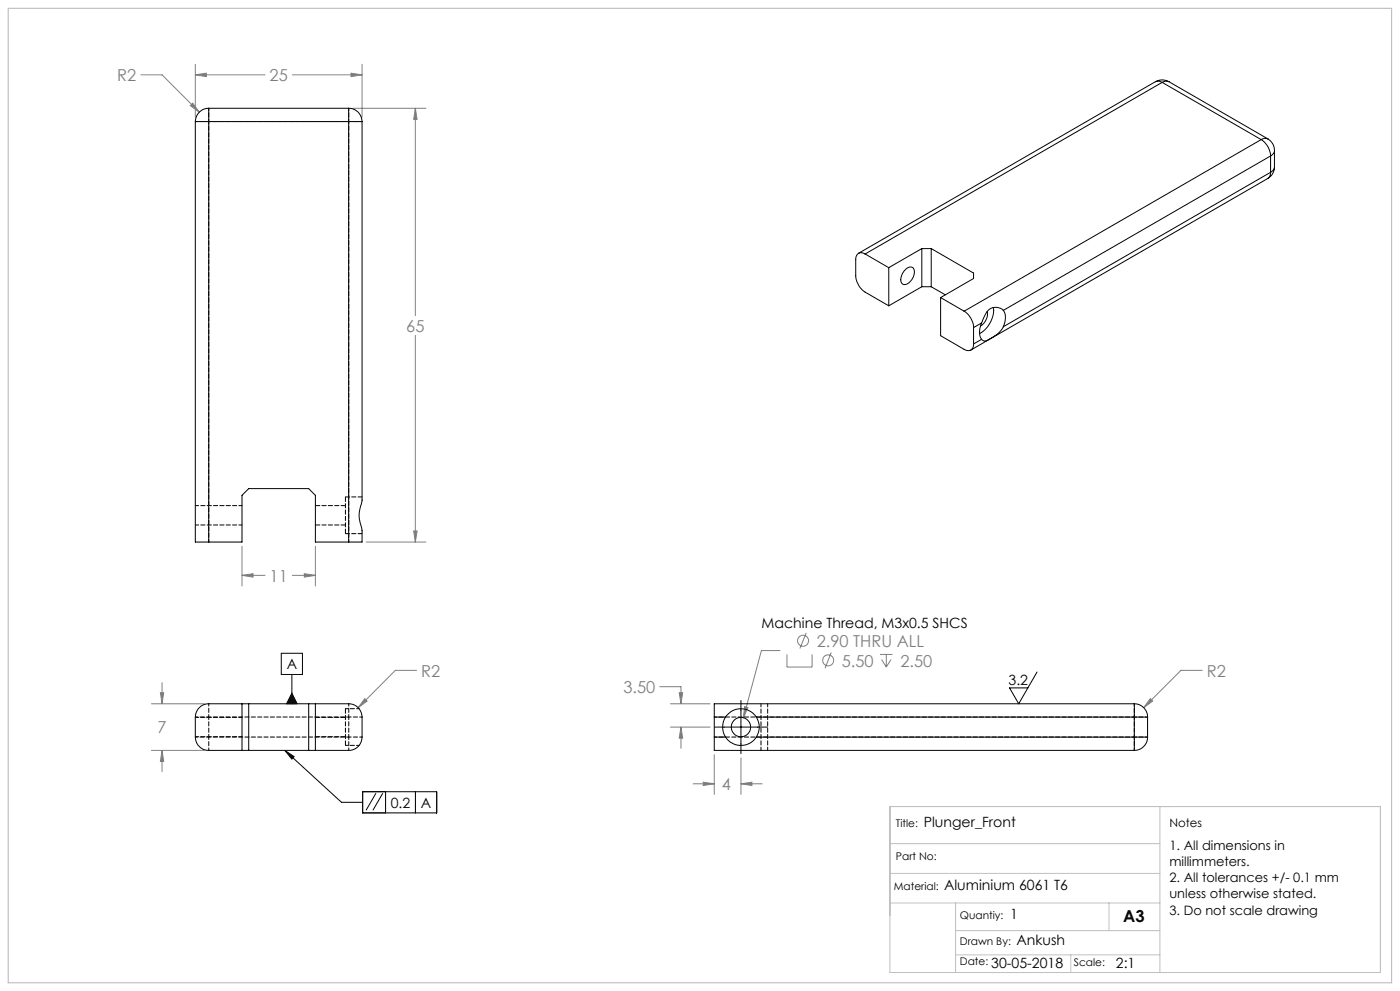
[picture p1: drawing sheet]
<svg xmlns="http://www.w3.org/2000/svg" width="420mm" height="297mm" viewBox="0 0 420 297" stroke-linecap="round" stroke-linejoin="round" font-family="sans-serif">
<g fill="none" stroke="#000" stroke-width=".3">
<path d="M84.4 195.8h6.3v6.3h-6.3zM87.6 202.1v8.8M87.6 207.7l1.5 3.2h-3.1zM214.3 217.9h16M222.3 209.9v16M311.1 201.4l-5.5 9.5-2.7-4.7h5.5M85.4 224.9l17 15.5h6.4M85.4 224.9l2.8 1.9-.6 .7zM108.8 237.3h22.2v6.3h-22.2zM112.8 237.7l-3 5.1M114.8 237.7l-2.9 5.1M115.7 237.3v6.3"/>
<path d="M124.6 237.3v6.3"/>
</g>
<g fill="none" stroke="#808080" stroke-width=".3">
<path d="M58.6 19.3v15.9M108.6 19.3v15.9M42.3 22.4h6.3l11.2 11.2M57.1 31.6l.7-.7 2 2.7zM58.6 22.4h20.9M58.6 22.4l3.3-.5v1.1zM87.7 22.4h20.9M105.3 21.9l3.3 .5-3.3 .6zM105.9 32.5h21.9M124.6 32.5l.5 3.3h-1zM124.6 32.5v62.1M124.6 100.5v62"/>
<path d="M124.1 159.1h1l-.5 3.4zM72.6 163.7v11.9M72.6 172.4h6.9M72.6 172.4l3.3-.5v1.1zM87.7 172.4h6.9M91.3 171.9l3.3 .5-3.3 .6zM94.6 163.7v11.9M109.9 162.5h17.9M234 195h-5.6l-5.4 20.1M236.1 196.1v3.8h7.5v-3.8M241.9 189.7l-1.9 4.7M249.4 195.5l-1.9 4.8"/>
<path d="M264 196.1h3.8M264.5 197.7l1.4 2.2M265.9 196.1v3.8M267.3 197.7l-1.4 2.2M45.4 210.9h15.9M48.1 207.6h1l-.5 3.3zM48.6 204.6v6.3M109.4 209.4l.7 .7-2.6 2zM125 200.9h-6.4l-11.1 11.2M197.9 205.8h6.4v5.1M201.1 210.9h11.9M201.1 217.9h11.9"/>
<path d="M203.8 207.6h1l-.5 3.3zM204.3 217.9l.5 3.3h-1zM204.3 217.9v6.4M223.4 211.8l1 .3-1.4 3zM345.1 209.4l.7 .7-2.7 2zM360.6 200.9h-6.3l-11.2 11.2M45.4 224.9h15.9M48.6 224.9v6.3M48.6 224.9l.5 3.3h-1zM207.9 234.9h6.4M211 234.4l3.3 .5-3.3 .5zM214.3 226.2v11.9"/>
<path d="M222.3 234.9l3.3-.5v1zM222.3 227.2v10.9M222.3 234.9h6.3"/>
<circle cx="240.9" cy="192" r="1.65"/>
<circle cx="248.4" cy="197.9" r="1.65"/>
</g>
<path d="M267 252.8h81M267 241.7h147.1v49.8h-147.1zM348 241.7v49.8M267 261.8h81M267 270.6h81M286.7 270.6v20.9M286.7 278.9h61.3M332.7 270.6v8.3M286.7 286.2h61.3M321.2 286.2v5.3" fill="none" stroke="#c0c0c0" stroke-width=".3"/>
<path d="M2.5 2.5h415v292h-415z" fill="none" stroke="#c0c0c0" stroke-width=".35"/>
<path d="M85.4 224.9l2.8 1.9-.6 .7zM87.6 207.7l1.5 3.2h-3.1z" fill="#000"/>
<path d="M48.1 207.6h1l-.5 3.3zM48.6 224.9l.5 3.3h-1zM109.4 209.4l-1.9 2.7 2.6-2zM124.6 32.5l.5 3.3h-1zM124.1 159.1h1l-.5 3.4zM105.3 21.9l3.3 .5-3.3 .6zM58.6 22.4l3.3-.5v1.1zM72.6 172.4l3.3-.5v1.1zM91.3 171.9l3.3 .5-3.3 .6zM57.1 31.6l2.7 2-2-2.7zM345.1 209.4l-2 2.7 2.7-2zM222.3 234.9l3.3-.5v1zM211 234.4l3.3 .5-3.3 .5zM204.3 217.9l.5 3.3h-1zM203.8 207.6h1l-.5 3.3zM223.4 211.8l-.4 3.3 1.4-3z" fill="#808080"/>
<g fill="none" stroke="#000" stroke-width=".3">
<path d="M58.6 36.4h4M58.6 36.4v126.1h4M62.6 32.5a4 4 0 0 0-4 3.9M62.6 32.5v3.9M62.6 36.4h42M62.6 32.5h42M62.6 36.4v126.1M104.6 32.5a4 4 0 0 1 4 3.9M104.6 36.4h4M104.6 32.5v3.9M104.6 36.4v126.1M108.6 36.4v113.5a12.8 12.8 0 0 0-.3 7.5l.3 1.7v3.4h-4"/>
<path d="M346.6 24.5a4.1 4.1 0 0 1 4.1 0M346.6 24.5l1.2-.2 .9 .4M346.6 24.5l-89 51.4M348.7 24.7l-89.2 51.4M348.7 24.7l29.7 17.1M350.7 24.5l-1.2-.2-.8 .4M350.7 24.5l29.7 17.1M378.4 41.8a6.2 6.2 0 0 1 2.8 4.9M378.4 41.8l-89.2 51.5M380.4 41.6a4.1 4.1 0 0 1 1.9 3.5M380.4 41.6l-1.2-.1-.8 .3M380.4 53.5l-89.1 51.4"/>
<path d="M381.2 51.6l-.2 1-.6 .9M381.2 46.7l-80.2 46.3M381.2 51.6l-80.2 46.3M381.2 46.7v4.9M382.3 50a4.1 4.1 0 0 1-1.9 3.5M382.3 45.1l-.1 .7-1 .9M382.3 50l-.1 .7-1 .9M382.3 45.1v4.9M259.5 76.1a1.72 1.72 0 0 0-2-.2 1.72 1.72 0 0 0-.8 1.8v5a6.4 6.4 0 0 0 2.8 4.9l7.1 4M259.5 76.1l7.1 4.1M276.5 74.5h2.9M276.5 74.5l-9.9 5.7"/>
<path d="M276.5 74.5v11.4M279.4 74.5l12.7 7.3v1.7l-9.9 5.7M279.4 74.5v11.4M266.6 80.2v11.4M271.4 81.1a1.62 1.62 0 0 1 2.8-.4 3.7 3.7 0 0 1-3.2 4.6 2.02 2.02 0 0 1-.5-2.9zM276.5 85.9l-9.9 5.7M276.5 85.9h2.9M279.4 85.9l4.2 2.5M282.2 89.2v11.4l7 4.1a1.71 1.71 0 0 0 2 .2 1.71 1.71 0 0 0 .9-1.8M282.2 89.2l7 4.1M289.2 93.3a6.2 6.2 0 0 1 2.9 4.9M292.1 98.2v4.9"/>
<path d="M294.5 96.8a5.2 5.2 0 0 0 0 4.9M294.5 96.8l-2.4 1.4M296.1 93.4a4.1 4.1 0 0 1-2 4.3M298 92.2a8.1 8.1 0 0 1-4.1 7.8M301 93a3.4 3.4 0 0 0-5.6 1.6l-.9 2.2M301 97.9a10.4 10.4 0 0 1-5.6 4.3l-.9-.5M301 93a5 5 0 0 1 0 4.9M294.5 101.7l-2.4 1.4M62.6 162.5h10v-14.1l2-2h18l2 2v14.1h10M59.8 212.1l1-.8 1.8-.4h42a4 4 0 0 1 4 4v6a4 4 0 0 1-4 4h-42a4 4 0 0 1-4-4l.1-6.6 .4-1.2zM72.6 210.9v14M74.6 210.9v14"/>
<path d="M92.6 210.9v14M94.6 210.9v14M214.3 214.9h3.4M214.3 214.9v6M217.7 214.9a5.5 5.5 0 0 1 9.2 0M217.7 214.9a5.5 5.5 0 0 0 0 6M226.9 214.9a5.5 5.5 0 0 1 0 6M226.9 214.9h113.4M340.3 214.9h4M340.3 210.9v4M340.3 210.9a4 4 0 0 1 4 4M340.3 210.9h-126v4"/>
<path d="M340.3 214.9v6M344.3 214.9v6M214.3 220.9v4h126M214.3 220.9h3.4M217.7 220.9a5.5 5.5 0 0 0 9.2 0M226.9 220.9h113.4M340.3 220.9h4M340.3 220.9v4M344.3 220.9a4 4 0 0 1-4 4"/>
<circle cx="222.3" cy="217.9" r="2.91"/>
</g>
<path d="M94.6 157.3h9M103.6 148.9v11M103.6 151.5h-9M103.6 212.4v11M103.6 215h-9M94.6 220.8h9" fill="none" stroke="#000" stroke-width=".3" stroke-dasharray="1.3 .6" stroke-dashoffset="-.1"/>
<g fill="none" stroke="#000" stroke-width=".3" stroke-dasharray="1.3 .6" stroke-dashoffset=".5">
<path d="M58.6 36.4h4M62.6 32.4v4M104.6 36.4h4M104.6 36.4v126M104.6 32.4v4M62.6 162.4v-126M58.6 214.9h4M62.6 210.9v4M104.6 214.9h4M104.6 210.9v4M104.6 214.9v6M107.8 212.4h-4.2"/>
<path d="M214.3 214.9h126M340.3 214.9h4M340.3 210.9v4M340.3 214.9v6M58.6 220.9h4M62.6 220.9v4M62.6 220.9v-6M103.6 223.4h4.2M104.6 220.9h4M104.6 220.9v4M340.3 220.9h4M340.3 220.9v4"/>
<path d="M340.3 220.9h-126"/>
</g>
<path d="M62.6 36.4h42M62.6 214.9h42M104.6 220.9h-42" fill="none" stroke="#000" stroke-width=".3" stroke-dasharray="1.3 .6" stroke-dashoffset=".6"/>
<path d="M58.6 157.3h14M72.6 151.5h-14M72.6 215h-14M228.3 210.9v14M58.6 220.8h14M230.3 224.9v-14" fill="none" stroke="#000" stroke-width=".3" stroke-dasharray="1.3 .6" stroke-dashoffset=".3"/>
<path d="M103.6 159.9h5M108.6 148.9h-5" fill="none" stroke="#000" stroke-width=".3" stroke-dasharray="1.3 .6"/>
<g font-size="4.9" fill="#808080">
<text x="35.2" y="24.3">R2</text>
<text x="80.9" y="24.3">25</text>
<text x="121.9" y="99.4">65</text>
<text x="80.9" y="174.3">11</text>
<text x="245" y="193.9">2.90 THRU ALL</text>
<text x="126.3" y="202.8">R2</text>
<text x="252.6" y="199.8">5.50</text>
<text x="270.2" y="199.8">2.50</text>
<text x="362" y="202.8">R2</text>
<text x="187" y="207.7">3.50</text>
<text x="47.3" y="219.8">7</text>
<text x="216.5" y="236.8">4</text>
</g>
<text font-size="4.9" x="337" y="276.5">A3</text>
<g font-size="4.2">
<text x="228.5" y="188.1">Machine Thread, M3x0.5 SHCS</text>
<text x="86" y="200.5">A</text>
<text x="302.6" y="205.2">3.2</text>
<text x="117.2" y="242">0.2</text>
<text x="126.3" y="242">A</text>
<text x="277.1" y="247.9">Plunger_Front</text>
<text x="283.2" y="266.8">Aluminium 6061 T6</text>
<text x="303" y="275.3">1</text>
<text x="304.9" y="283.2">Ankush</text>
<text x="297.4" y="290.2">30-05-2018</text>
<text x="334.8" y="290.2">2:1</text>
</g>
<g font-size="3.9">
<text x="350.8" y="254.6">1. All dimensions in</text>
<text x="350.8" y="259.5">millimmeters.</text>
<text x="350.8" y="264.4">2. All tolerances +/- 0.1 mm</text>
<text x="350.8" y="269.3">unless otherwise stated.</text>
<text x="350.8" y="274.2">3. Do not scale drawing</text>
</g>
<text font-size="3.5" x="350.8" y="247.9">Notes</text>
<g font-size="3.2">
<text x="268.8" y="247.9">Title:</text>
<text x="268.8" y="257.7">Part No:</text>
<text x="268.1" y="266.8">Material:</text>
<text x="288" y="275.3">Quantiy:</text>
<text x="288" y="283.2">Drawn By:</text>
<text x="288" y="289.3">Date:</text>
<text x="322.2" y="289.5">Scale:</text>
</g>
</svg>
